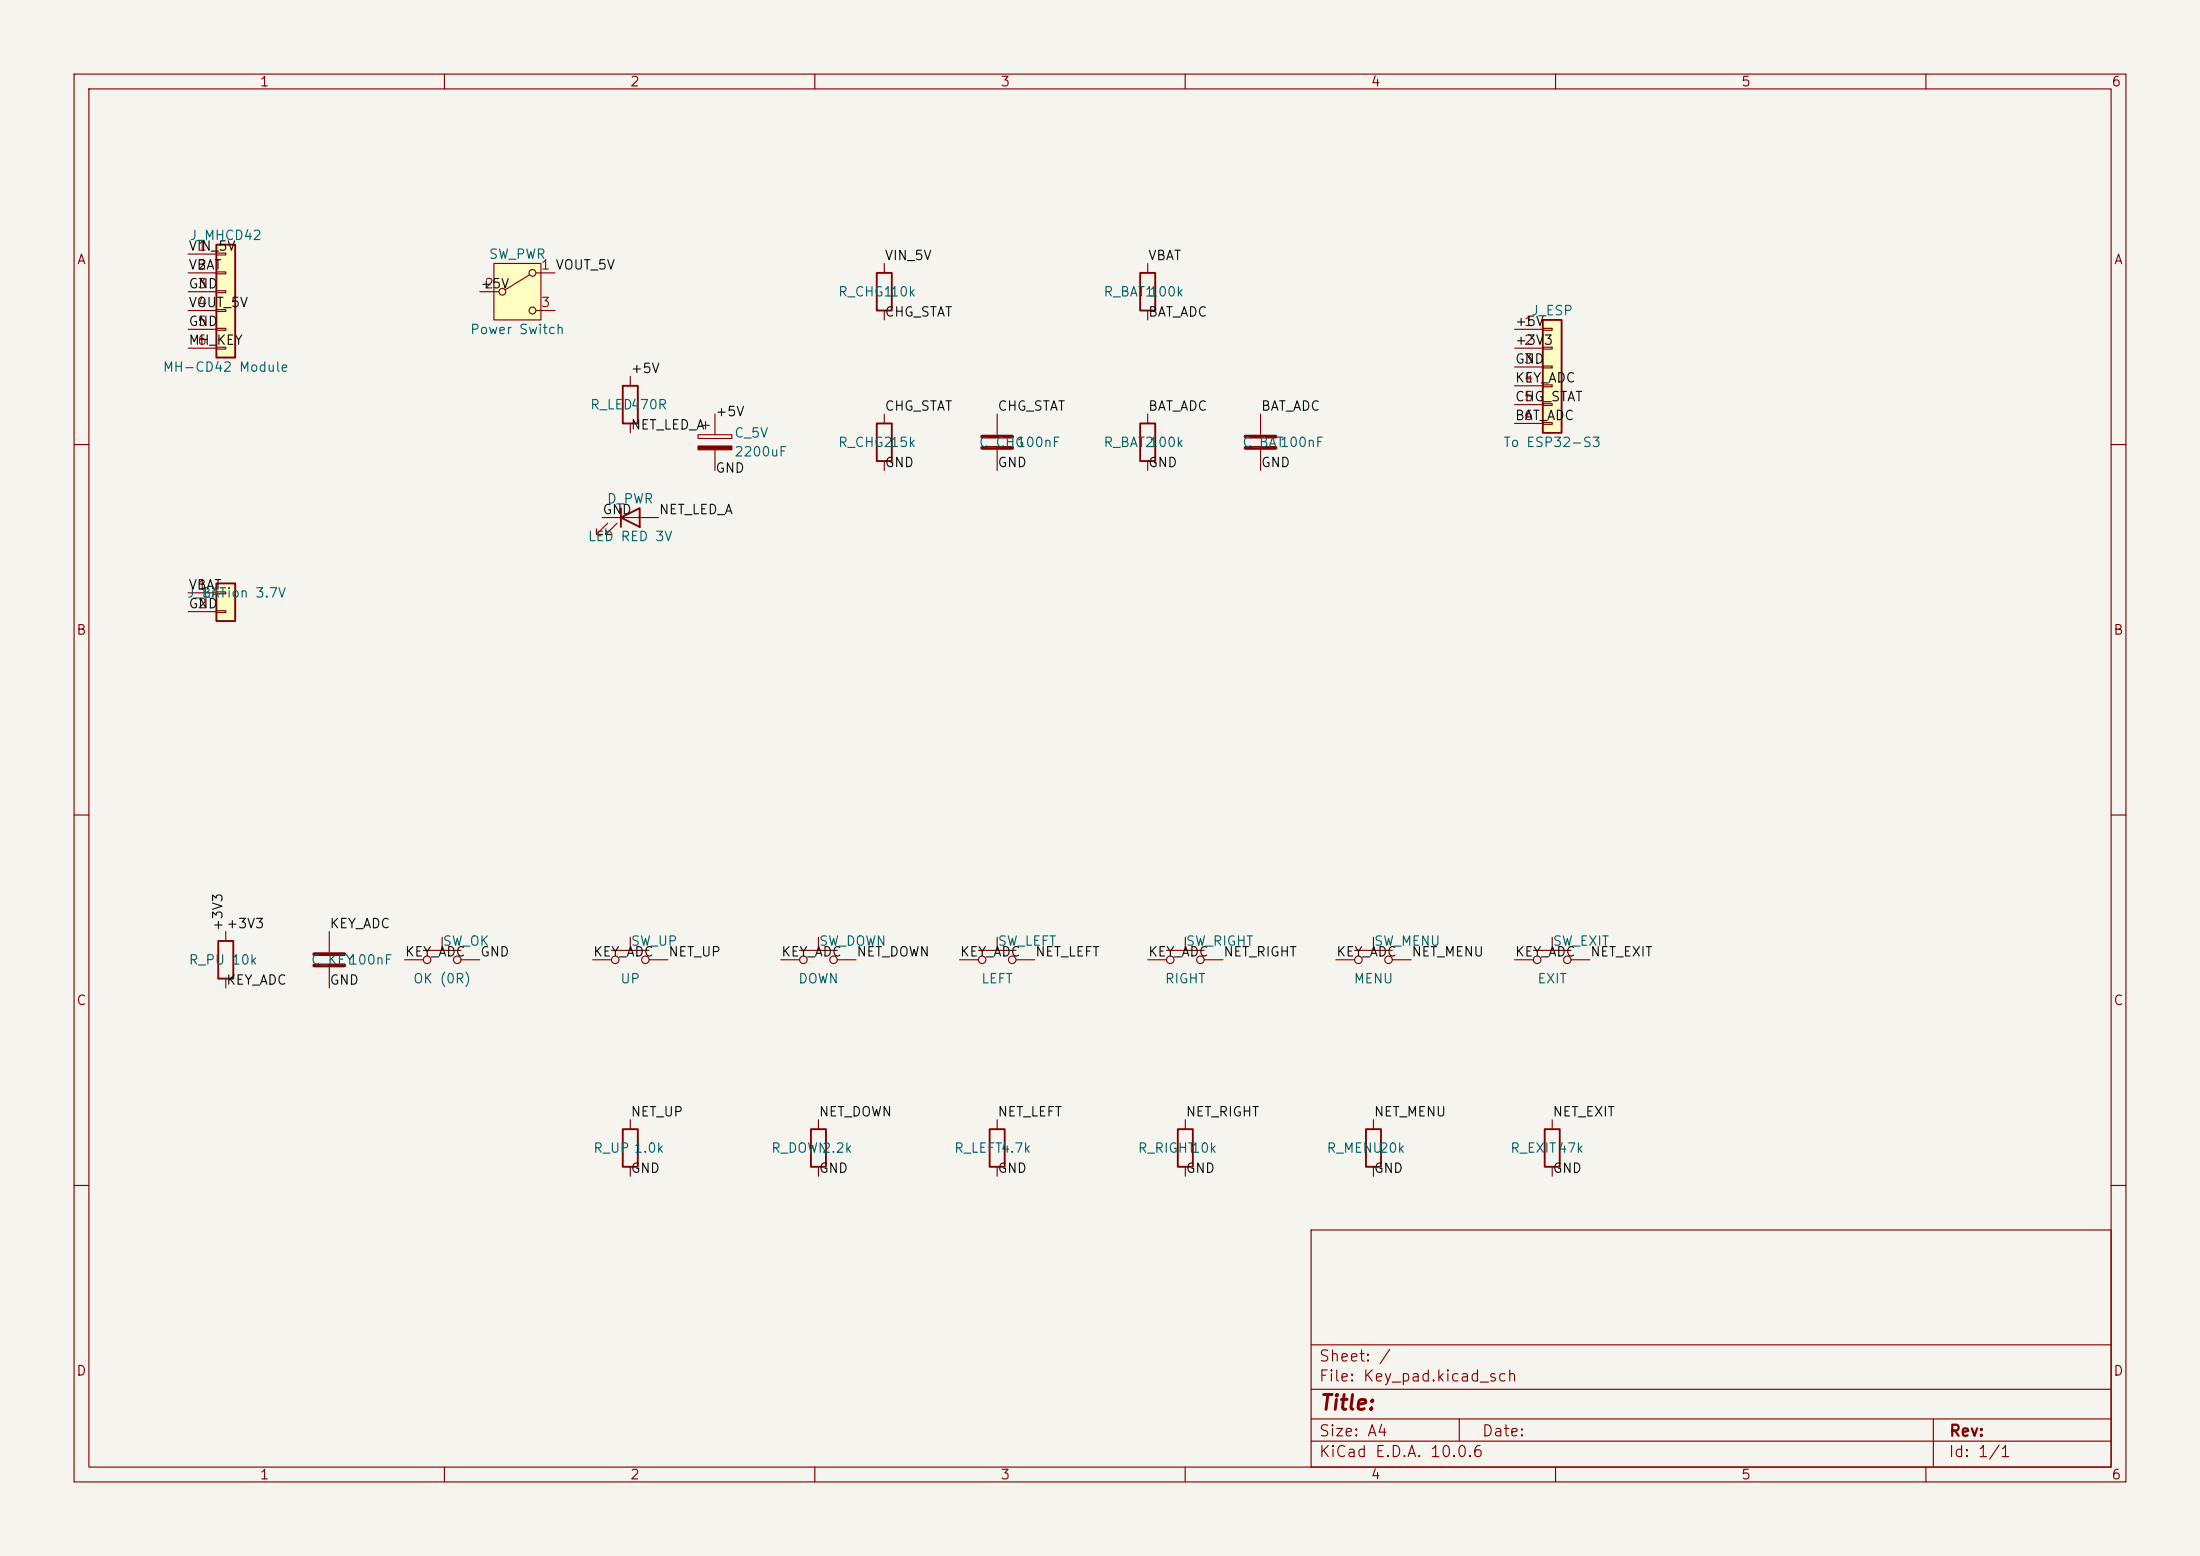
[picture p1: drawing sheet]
<svg xmlns="http://www.w3.org/2000/svg" width="297mm" height="210mm" viewBox="0 0 297 210" stroke-linecap="round" stroke-linejoin="round" font-family="sans-serif">
<path d="M0 0h297v210h-297z" fill="#f5f4ef" stroke="#f5f4ef" stroke-width=".14"/>
<g fill="none" stroke="#840000" stroke-width=".15">
<path d="M10 10h277v190h-277zM12 12h273v186h-273zM60 10v2M110 10v2M160 10v2M210 10v2M260 10v2M10 60h2M285 60h2M10 110h2M285 110h2M44.4 125.7v2.8"/>
<path d="M44.4 130.6v2.8M54.6 129.5h2.5M57.1 128.3h5.1M59.7 126.5v1.8M62.2 129.5h2.6M10 160h2M177 166h108v32h-108zM285 160h2M60 198v2M110 198v2M160 198v2M177 194.5h108"/>
<path d="M177 191.5h108M177 187.5h108M177 181.5h108M197 191.5v3M210 198v2M260 198v2M261 191.5v6.5"/>
<circle cx="57.7" cy="129.5" r=".51"/>
<circle cx="61.7" cy="129.5" r=".51"/>
</g>
<path d="M42.4 128.8h4.1M42.4 130.3h4.1" fill="none" stroke="#840000" stroke-width=".51"/>
<path d="M66.7 35.6h6.3v7.6h-6.3z" fill="#ffffc2"/>
<g fill="none" stroke="#840000" stroke-width=".15">
<path d="M64.8 39.4h2.5M66.7 35.6h6.3v7.6h-6.3zM71.5 37.1l-3.3 2M72.4 36.8h2.5M72.4 41.9h2.5M129.5 129.5h2.6M132.1 128.3h5.1M134.6 126.5v1.8M137.2 129.5h2.5M110.5 151.1v1.3M110.5 157.5v1.3"/>
<circle cx="67.8" cy="39.4" r=".46"/>
<circle cx="71.9" cy="36.8" r=".46"/>
<circle cx="71.9" cy="41.9" r=".46"/>
<circle cx="132.6" cy="129.5" r=".51"/>
<circle cx="136.7" cy="129.5" r=".51"/>
</g>
<path d="M109.5 152.4h2v5.1h-2z" fill="none" stroke="#840000" stroke-width=".25"/>
<path d="M29.2 33h2.5v15.3h-2.5z" fill="#ffffc2"/>
<path d="M29.2 33h2.5v15.3h-2.5zM83.8 69.9l2.6-1.3v2.5zM83.8 68.6v2.5" fill="none" stroke="#840000" stroke-width=".25"/>
<g fill="none" stroke="#840000" stroke-width=".15">
<path d="M25.4 34.3h3.8M25.4 36.8h3.8M25.4 39.4h3.8M29.2 34.2h1.3v.2h-1.3zM29.2 36.7h1.3v.3h-1.3zM29.2 39.2h1.3v.3h-1.3zM25.4 41.9h3.8M25.4 44.5h3.8M25.4 47h3.8M29.2 41.8h1.3v.2h-1.3zM29.2 44.3h1.3v.3h-1.3zM29.2 46.9h1.3v.2h-1.3z"/>
<path d="M81.3 69.9h7.6M82 70.6l-1.5 1.5h.8h-.8v-.7M83.3 70.6l-1.5 1.5h.7h-.7v-.7M105.4 129.5h2.5M107.9 128.3h5.1M110.5 126.5v1.8M113 129.5h2.6"/>
<circle cx="108.5" cy="129.5" r=".51"/>
<circle cx="112.5" cy="129.5" r=".51"/>
</g>
<path d="M29.2 78.7h2.5v5.1h-2.5z" fill="#ffffc2"/>
<path d="M118.4 36.8h2v5.1h-2zM153.9 36.8h2.1v5.1h-2.1zM84.1 52.1h2v5.1h-2zM118.4 57.2h2v5h-2zM153.9 57.2h2.1v5h-2.1zM29.2 78.7h2.5v5.1h-2.5zM29.5 127h2v5.1h-2zM84.1 152.4h2v5.1h-2zM133.6 152.4h2v5.1h-2zM159 152.4h2v5.1h-2zM184.4 152.4h2v5.1h-2zM208.5 152.4h2.1v5.1h-2.1z" fill="none" stroke="#840000" stroke-width=".25"/>
<g fill="none" stroke="#840000" stroke-width=".15">
<path d="M119.4 35.6v1.2M154.9 35.6v1.2M85.1 50.8v1.3M85.1 57.2v1.2M94.2 58.7h4.6v.5h-4.6zM94.7 57.4h1.1M95.2 56.9v1M96.5 55.9v2.8M119.4 41.9v1.3M119.4 55.9v1.3M134.6 55.9v2.8M154.9 41.9v1.3"/>
<path d="M154.9 55.9v1.3M170.2 55.9v2.8M29.2 79.9h1.3v.2h-1.3zM96.5 60.7v2.8M119.4 62.2v1.3M134.6 60.7v2.8M154.9 62.2v1.3M170.2 60.7v2.8M25.4 80h3.8M25.4 82.6h3.8M29.2 82.4h1.3v.3h-1.3zM30.5 125.7v1.3"/>
<path d="M30.5 132.1v1.3M80 129.5h2.5M82.5 128.3h5.1M85.1 126.5v1.8M87.6 129.5h2.6M154.9 129.5h2.6M157.5 128.3h5.1M160 126.5v1.8M162.6 129.5h2.5M180.3 129.5h2.6M182.9 128.3h5.1M185.4 126.5v1.8"/>
<path d="M188 129.5h2.5M204.5 129.5h2.5M207 128.3h5.1M209.5 126.5v1.8M212.1 129.5h2.5M85.1 151.1v1.3M85.1 157.5v1.3M134.6 151.1v1.3M134.6 157.5v1.3M160 151.1v1.3M160 157.5v1.3M185.4 151.1v1.3"/>
<path d="M185.4 157.5v1.3M209.5 151.1v1.3M209.5 157.5v1.3"/>
<circle cx="83.1" cy="129.5" r=".51"/>
<circle cx="87.1" cy="129.5" r=".51"/>
<circle cx="158" cy="129.5" r=".51"/>
<circle cx="162.1" cy="129.5" r=".51"/>
<circle cx="183.4" cy="129.5" r=".51"/>
<circle cx="187.5" cy="129.5" r=".51"/>
<circle cx="207.5" cy="129.5" r=".51"/>
<circle cx="211.6" cy="129.5" r=".51"/>
</g>
<path d="M94.2 60.2h4.6v.5h-4.6z" fill="#840000" stroke="#840000" stroke-width=".15"/>
<path d="M132.6 58.9h4.1M168.1 58.9h4.1M132.6 60.5h4.1M168.1 60.5h4.1" fill="none" stroke="#840000" stroke-width=".51"/>
<path d="M208.3 43.2h2.5v15.2h-2.5z" fill="#ffffc2"/>
<path d="M208.3 43.2h2.5v15.2h-2.5z" fill="none" stroke="#840000" stroke-width=".25"/>
<path d="M204.5 44.5h3.8M204.5 47h3.8M204.5 49.5h3.8M204.5 52.1h3.8M204.5 54.6h3.8M204.5 57.2h3.8M208.3 44.3h1.2v.3h-1.2zM208.3 46.9h1.2v.2h-1.2zM208.3 49.4h1.2v.3h-1.2zM208.3 51.9h1.2v.3h-1.2zM208.3 54.5h1.2v.2h-1.2zM208.3 57h1.2v.3h-1.2z" fill="none" stroke="#840000" stroke-width=".15"/>
<text font-size="2" fill="#840000" x="178" y="190.8">Title:</text>
<g font-size="1.5" fill="#840000">
<text x="178" y="184.1">Sheet: /</text>
<text x="178" y="186.8">File: Key_pad.kicad_sch</text>
<text x="178" y="197">KiCad E.D.A. 10.0.6</text>
<text x="178" y="194.2">Size: A4</text>
<text x="200" y="194.2">Date:</text>
<text x="263" y="197">Id: 1/1</text>
<text x="263" y="194.2">Rev:</text>
</g>
<g font-size="1.3" fill="#840000">
<text x="35" y="12">1</text>
<text x="85" y="12">2</text>
<text x="135" y="12">3</text>
<text x="185" y="12">4</text>
<text x="235" y="12">5</text>
<text x="285" y="12">6</text>
<text x="10.3" y="36">A</text>
<text x="285.3" y="36">A</text>
<text x="10.2" y="86">B</text>
<text x="285.2" y="86">B</text>
<text x="10.2" y="136">C</text>
<text x="285.2" y="136">C</text>
<text x="10.2" y="186">D</text>
<text x="285.2" y="186">D</text>
<text x="35" y="200">1</text>
<text x="85" y="200">2</text>
<text x="135" y="200">3</text>
<text x="185" y="200">4</text>
<text x="235" y="200">5</text>
<text x="285" y="200">6</text>
</g>
<g font-size="1.3" fill="#0f0f0f">
<text x="25.4" y="34.2">VIN_5V</text>
<text x="119.4" y="35.4">VIN_5V</text>
<text x="154.9" y="35.4">VBAT</text>
<text x="25.4" y="36.7">VBAT</text>
<text x="25.4" y="39.2">GND</text>
<text x="25.4" y="41.8">VOUT_5V</text>
<text x="64.7" y="39.2">+5V</text>
<text x="25.4" y="46.9">MH_KEY</text>
<text x="25.4" y="44.3">GND</text>
<text x="119.4" y="43.1">CHG_STAT</text>
<text x="154.9" y="43.1">BAT_ADC</text>
<text x="204.4" y="44.3">+5V</text>
<text x="204.4" y="46.9">+3V3</text>
<text x="85.1" y="50.7">+5V</text>
<text x="204.4" y="49.4">GND</text>
<text x="204.4" y="51.9">KEY_ADC</text>
<text x="85.1" y="58.3">NET_LED_A</text>
<text x="96.5" y="56.5">+5V</text>
<text x="119.4" y="55.8">CHG_STAT</text>
<text x="134.6" y="55.8">CHG_STAT</text>
<text x="154.9" y="55.8">BAT_ADC</text>
<text x="170.2" y="55.8">BAT_ADC</text>
<text x="204.4" y="57">BAT_ADC</text>
<text x="204.4" y="54.5">CHG_STAT</text>
<text x="96.5" y="64.1">GND</text>
<text x="119.4" y="63.4">GND</text>
<text x="134.6" y="63.4">GND</text>
<text x="154.9" y="63.4">GND</text>
<text x="170.2" y="63.4">GND</text>
<text x="81.3" y="69.7">GND</text>
<text x="88.9" y="69.7">NET_LED_A</text>
<text x="25.4" y="82.4">GND</text>
<text x="25.4" y="79.9">VBAT</text>
<text x="30.4" y="125.8" transform="rotate(-90 30.4 125.8)">+3V3</text>
<text x="44.4" y="125.6">KEY_ADC</text>
<text x="54.6" y="129.4">KEY_ADC</text>
<text x="64.7" y="129.4">GND</text>
<text x="80" y="129.4">KEY_ADC</text>
<text x="90.1" y="129.4">NET_UP</text>
<text x="105.4" y="129.4">KEY_ADC</text>
<text x="115.5" y="129.4">NET_DOWN</text>
<text x="129.5" y="129.4">KEY_ADC</text>
<text x="139.7" y="129.4">NET_LEFT</text>
<text x="154.9" y="129.4">KEY_ADC</text>
<text x="165.1" y="129.4">NET_RIGHT</text>
<text x="180.3" y="129.4">KEY_ADC</text>
<text x="190.5" y="129.4">NET_MENU</text>
<text x="204.4" y="129.4">KEY_ADC</text>
<text x="214.6" y="129.4">NET_EXIT</text>
<text x="30.5" y="133.2">KEY_ADC</text>
<text x="44.4" y="133.2">GND</text>
<text x="85.1" y="151">NET_UP</text>
<text x="110.5" y="151">NET_DOWN</text>
<text x="134.6" y="151">NET_LEFT</text>
<text x="160" y="151">NET_RIGHT</text>
<text x="185.4" y="151">NET_MENU</text>
<text x="209.5" y="151">NET_EXIT</text>
<text x="85.1" y="158.6">GND</text>
<text x="110.5" y="158.6">GND</text>
<text x="134.6" y="158.6">GND</text>
<text x="160" y="158.6">GND</text>
<text x="185.4" y="158.6">GND</text>
<text x="209.5" y="158.6">GND</text>
</g>
<g font-size="1.3" fill="#006464">
<text x="25.5" y="32.7">J_MHCD42</text>
<text x="65.9" y="35.3">SW_PWR</text>
<text x="113.1" y="40.3">R_CHG110k</text>
<text x="148.9" y="40.3">R_BAT1</text>
<text x="155" y="40.3">100k</text>
<text x="63.4" y="45.4">Power Switch</text>
<text x="206.6" y="42.9">J_ESP</text>
<text x="21.9" y="50.5">MH-CD42 Module</text>
<text x="79.6" y="55.6">R_LED470R</text>
<text x="99" y="59.4">C_5V</text>
<text x="99" y="61.9">2200uF</text>
<text x="113.1" y="60.7">R_CHG215k</text>
<text x="132.1" y="60.7">C_CHG</text>
<text x="137.1" y="60.7">100nF</text>
<text x="148.9" y="60.7">R_BAT2</text>
<text x="155" y="60.7">100k</text>
<text x="167.6" y="60.7">C_BAT</text>
<text x="172.7" y="60.7">100nF</text>
<text x="202.9" y="60.7">To ESP32-S3</text>
<text x="81.8" y="68.3">D_PWR</text>
<text x="79.3" y="73.4">LED RED 3V</text>
<text x="25.2" y="81">J_BAT</text>
<text x="27.3" y="81">Li-ion 3.7V</text>
<text x="25.4" y="130.5">R_PU 10k</text>
<text x="41.9" y="130.5">C_KEY</text>
<text x="47" y="130.5">100nF</text>
<text x="59.7" y="128">SW_OK</text>
<text x="85.1" y="128">SW_UP</text>
<text x="110.5" y="128">SW_DOWN</text>
<text x="134.6" y="128">SW_LEFT</text>
<text x="160" y="128">SW_RIGHT</text>
<text x="185.4" y="128">SW_MENU</text>
<text x="209.5" y="128">SW_EXIT</text>
<text x="55.7" y="133">OK (0R)</text>
<text x="83.7" y="133">UP</text>
<text x="107.7" y="133">DOWN</text>
<text x="132.4" y="133">LEFT</text>
<text x="157.2" y="133">RIGHT</text>
<text x="182.7" y="133">MENU</text>
<text x="207.5" y="133">EXIT</text>
<text x="80" y="155.9">R_UP 1.0k</text>
<text x="104" y="155.9">R_DOWN</text>
<text x="110.9" y="155.9">2.2k</text>
<text x="128.7" y="155.9">R_LEFT4.7k</text>
<text x="153.5" y="155.9">R_RIGHT</text>
<text x="160.7" y="155.9">10k</text>
<text x="179" y="155.9">R_MENU</text>
<text x="186.1" y="155.9">20k</text>
<text x="203.8" y="155.9">R_EXIT47k</text>
</g>
<g font-size="1.3" fill="#a90000">
<text x="26.6" y="34.2">1</text>
<text x="26.6" y="36.7">2</text>
<text x="26.6" y="39.2">3</text>
<text x="26.6" y="41.8">4</text>
<text x="65.3" y="39.2">2</text>
<text x="72.9" y="36.7">1 VOUT_5V</text>
<text x="72.9" y="41.8">3</text>
<text x="26.6" y="44.3">5</text>
<text x="26.6" y="46.9">6</text>
<text x="205.6" y="44.3">1</text>
<text x="205.6" y="46.9">2</text>
<text x="205.6" y="49.4">3</text>
<text x="205.6" y="51.9">4</text>
<text x="205.6" y="54.5">5</text>
<text x="205.6" y="57">6</text>
<text x="26.6" y="79.9">1</text>
<text x="26.6" y="82.4">2</text>
</g>
</svg>
